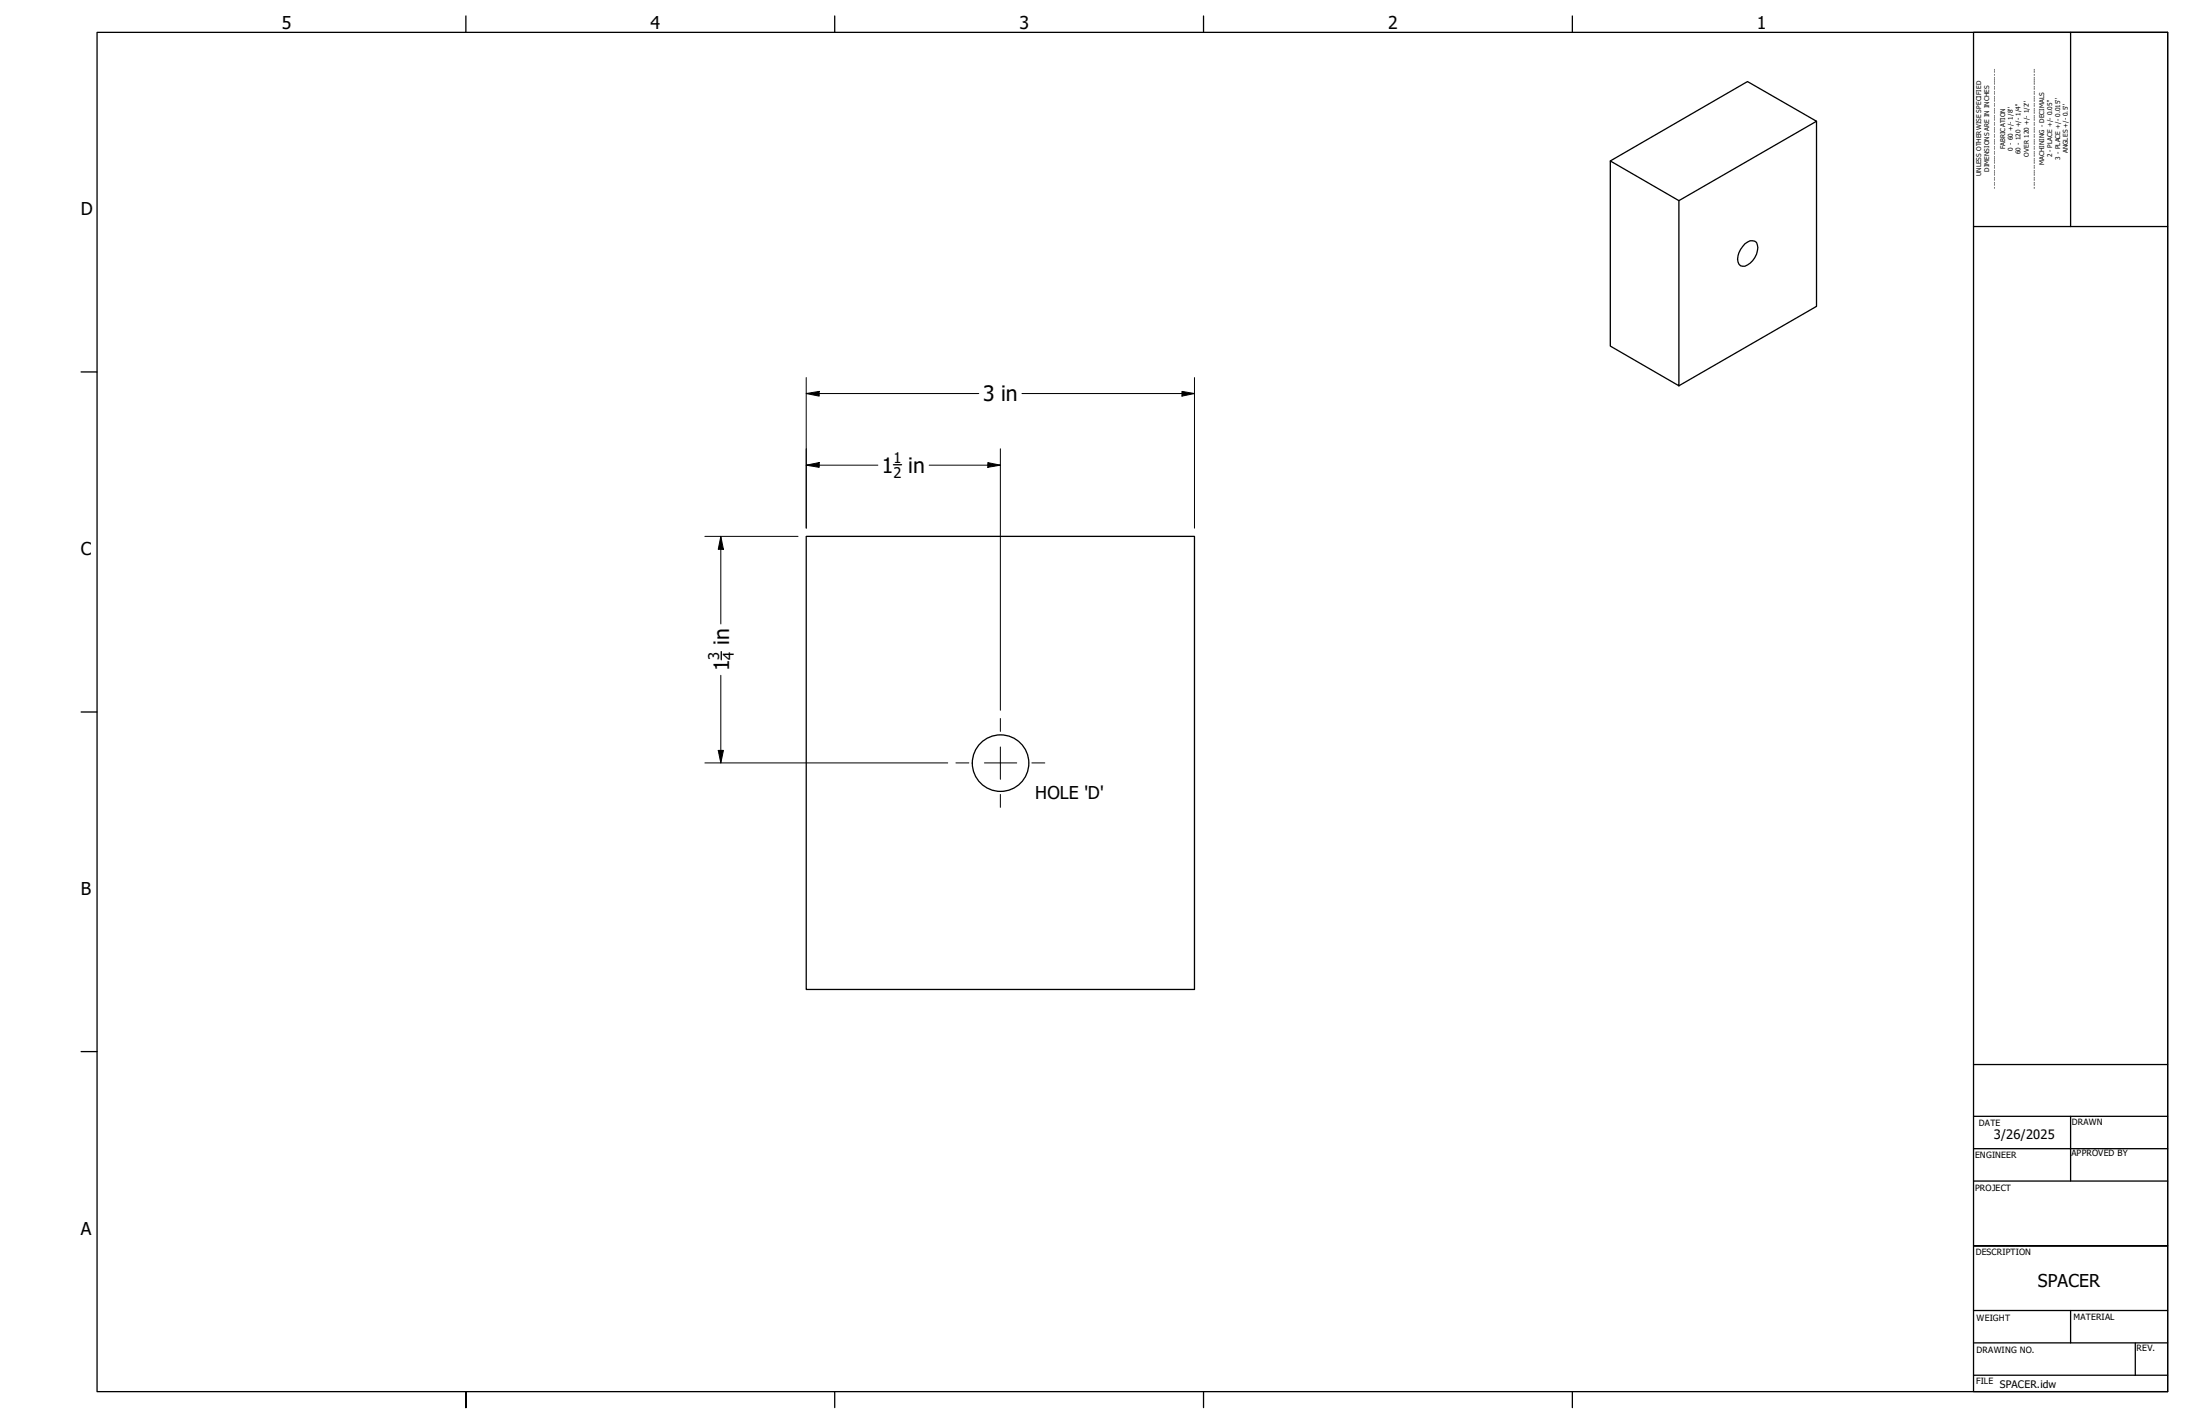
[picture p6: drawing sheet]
<svg xmlns="http://www.w3.org/2000/svg" width="432mm" height="279mm" viewBox="0 0 432 279" stroke-linecap="round" stroke-linejoin="round" font-family="sans-serif">
<!-- layer: Visible (ANSI) -->
<g fill="none" stroke="#000" stroke-width=".25">
<path d="M316.1 31.6l26.9-15.6 13.5 7.8-27 15.6M316.1 31.6l13.4 7.8v36.3l-13.4-7.8zM356.5 23.8v36.3l-27 15.6M342.5 47.8a1.62 1.62 0 0 1 2.3-.2 3.7 3.7 0 0 1-2.3 4.6 1.15 1.15 0 0 1-1.5-1.3 4.4 4.4 0 0 1 1.5-3.1zM158.2 105.2h76.2v88.9h-76.2z"/>
<circle cx="196.4" cy="149.7" r="5.5"/>
</g>
<!-- layer: Title (ANSI) -->
<g fill="none" stroke="#000" stroke-width=".25">
<path d="M387.4 6.4h38v266.7h-38zM406.4 6.3v38.1M387.3 44.4h38.1M387.3 208.9h38.1M387.3 219h38.1M406.4 219v12.7M387.3 225.4h38.1M387.3 231.7h38.1M387.3 257.1h38.1M406.4 257.1v6.4M425.4 244.4h-38h38M387.3 263.5h38.1"/>
<path d="M387.3 269.8h38.1M419.1 263.5v6.3"/>
</g>
<!-- layer: Border (ANSI) -->
<path d="M19.1 6.3h406.3v266.7h-406.3zM91.4 3.1v3.3M163.8 3.1v3.3M236.2 3.1v3.3M308.6 3.1v3.3M15.9 73h3.1M15.9 139.7h3.1M15.9 206.3h3.1M91.4 276.2v-3.2v3.2M163.8 273v3.2M236.2 273v3.2M308.6 273v3.2" fill="none" stroke="#000" stroke-width=".25"/>
<!-- layer: Dimension (ANSI) -->
<g fill="none" stroke="#000" stroke-width=".2">
<path d="M158.2 74.1v29.5M158.2 77.2l2.6-.4v.9zM158.2 77.2h33.9M200.6 77.2h33.8M232 76.8l2.4 .4-2.4 .5zM234.4 74.1v29.5M158.2 91.3l2.6-.5v.9zM158.2 91.3h14.1M182.4 91.3h13.9M193.9 90.8l2.4 .5-2.4 .4zM196.3 88.1v51.3M138.3 105.2h18.3"/>
<path d="M141.5 105.2v17.2M141.5 105.2l.5 2.6h-1zM141.5 132.5v17.2M138.3 149.7h47.7M141 147.2h1l-.5 2.5z"/>
</g>
<g fill="#000">
<path d="M158.2 77.2l2.6-.4v.9z" fill-rule="evenodd"/>
<path d="M232 76.8l2.4 .4-2.4 .5z" fill-rule="evenodd"/>
<path d="M158.2 91.3l2.6-.5v.9z" fill-rule="evenodd"/>
<path d="M193.9 90.8l2.4 .5-2.4 .4z" fill-rule="evenodd"/>
<path d="M141.5 105.2l.5 2.6h-1z" fill-rule="evenodd"/>
<path d="M141 147.2h1l-.5 2.5z" fill-rule="evenodd"/>
</g>
<!-- layer: Center Mark (ANSI) -->
<path d="M187.6 149.7h2.6M193.2 149.7h6.4M196.3 141v2.5M196.3 146.6v6.3M196.3 155.9v2.5M202.5 149.7h2.6" fill="none" stroke="#000" stroke-width=".2"/>
<!-- layer: Dimension (ANSI) -->
<path d="M175.3 91.2h1.7M141.6 127.8v1.7" fill="none" stroke="#000" stroke-width=".25"/>
<g font-size="4.1">
<text x="193" y="78.7">3 in</text>
<text x="173.1" y="92.7">1 in</text>
<text x="143.1" y="126.5" transform="rotate(-90 143.1 126.5)">in</text>
<text x="143.1" y="131.7" transform="rotate(-90 143.1 131.7)">1</text>
</g>
<g font-size="3.5">
<text x="55.3" y="5.7">5</text>
<text x="127.7" y="5.7">4</text>
<text x="200.1" y="5.8">3</text>
<text x="272.5" y="5.8">2</text>
<text x="344.8" y="5.8">1</text>
<text x="15.8" y="42.2">D</text>
<text x="15.8" y="109">C</text>
<text x="203.2" y="156.8">HOLE 'D'</text>
<text x="15.8" y="175.6">B</text>
<text x="15.8" y="242.2">A</text>
<text x="400" y="252.6">SPACER</text>
</g>
<g font-size="2.9">
<text x="175.3" y="90.8">1</text>
<text x="175.3" y="93.7">2</text>
<text x="141.1" y="129.5" transform="rotate(-90 141.1 129.5)">3</text>
<text x="144" y="129.5" transform="rotate(-90 144 129.5)">4</text>
</g>
<text font-size="2.5" x="391.3" y="223.5">3/26/2025</text>
<text font-size="2" x="392.5" y="272.3">SPACER.idw</text>
<g font-size="1.7">
<text x="388.4" y="221">DATE</text>
<text x="406.7" y="220.7">DRAWN</text>
<text x="387.7" y="227.2">ENGINEER</text>
<text x="406.6" y="226.9">APPROVED BY</text>
<text x="387.7" y="233.6">PROJECT</text>
<text x="387.8" y="246.2">DESCRIPTION</text>
<text x="387.9" y="259.2">WEIGHT</text>
<text x="407" y="258.9">MATERIAL</text>
<text x="387.9" y="265.4">DRAWING NO.</text>
<text x="419.4" y="265.1">REV.</text>
<text x="387.9" y="271.6">FILE</text>
</g>
<g font-size="1.3">
<text x="393.5" y="29.3" transform="rotate(-90 393.5 29.3)">FABRICATION</text>
<text x="395.1" y="29.5" transform="rotate(-90 395.1 29.5)">0 - 60 +/- 1/8''</text>
<text x="388.9" y="34.5" transform="rotate(-90 388.9 34.5)">UNLESS OTHERWISE SPECIFIED</text>
<text x="390.4" y="33.7" transform="rotate(-90 390.4 33.7)">DIMENSIONS ARE IN INCHES</text>
<text x="396.6" y="30.2" transform="rotate(-90 396.6 30.2)">60 - 120 +/- 1/4''</text>
<text x="398.2" y="30.7" transform="rotate(-90 398.2 30.7)">OVER 120 +/- 1/2''</text>
<text x="401.2" y="32.3" transform="rotate(-90 401.2 32.3)">MACHINING - DECIMALS</text>
<text x="402.8" y="30.9" transform="rotate(-90 402.8 30.9)">2 - PLACE +/- 0.05''</text>
<text x="404.4" y="31.3" transform="rotate(-90 404.4 31.3)">3 - PLACE +/- 0.015''</text>
<text x="405.9" y="30.1" transform="rotate(-90 405.9 30.1)">ANGLES +/- 0.5''</text>
<text x="391.9" y="37" transform="rotate(-90 391.9 37)">--------------------------------------------------</text>
<text x="399.7" y="37" transform="rotate(-90 399.7 37)">--------------------------------------------------</text>
</g>
</svg>
